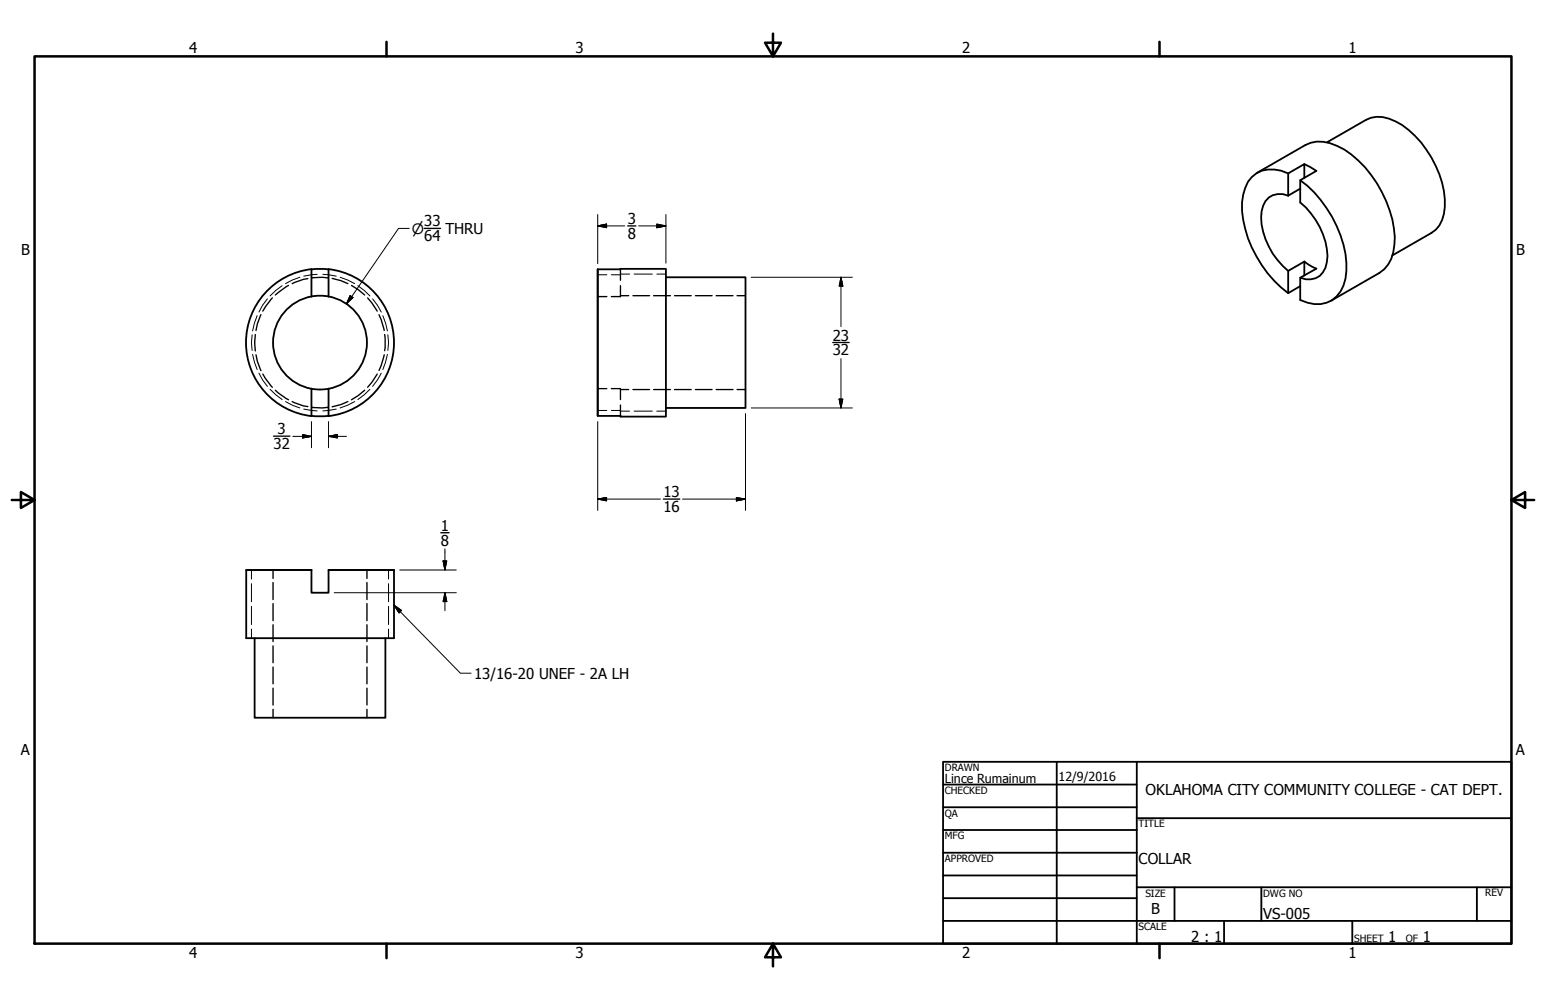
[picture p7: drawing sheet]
<svg xmlns="http://www.w3.org/2000/svg" width="432mm" height="279mm" viewBox="0 0 432 279" stroke-linecap="round" stroke-linejoin="round" font-family="sans-serif">
<!-- layer: Visible (ANSI) -->
<g fill="none" stroke="#000" stroke-width=".51">
<path d="M370.6 39.8l11-6.3a8.4 8.4 0 0 1 8.2 .4 27.5 27.5 0 0 1 13 17.2 15.5 15.5 0 0 1-.8 11.9l-1 1.2-1.2 .9-10.9 6.3M351.2 48.3l13.4-7.8a9.2 9.2 0 0 1 8.8 .3 29.8 29.8 0 0 1 14.7 17.9 19.6 19.6 0 0 1 .5 13.7l-.9 1.6-1.1 1.2-1.3 1.1-13.5 7.7M359.8 54.7a5.1 5.1 0 0 0-7.4 4.4 19.7 19.7 0 0 0 7.4 16.6M359.8 48.5a8.5 8.5 0 0 0-11.2 2.3 17 17 0 0 0-.8 13.1 33.5 33.5 0 0 0 12 18M363.2 50.4a32.9 32.9 0 0 1 12.8 23 12.4 12.4 0 0 1-2.7 9.4 8.4 8.4 0 0 1-10.1 1v-6.2l4.5-2.5-3.4-2M363.2 52.7l-3.4 2M364.3 49.7v-3.9l-4.5 2.7v6.2M364.3 45.8l3.4 2-4.5 2.6v6.2a21 21 0 0 1 7.6 14.9 6.4 6.4 0 0 1-3.3 6.2l-1.4 .3h-1.4l-1.5-.4M87 75.2a20.7 20.7 0 0 0-18.3 20.5 20.7 20.7 0 0 0 18.3 20.6M91.8 75.2a20.7 20.7 0 0 1 18.2 20.5 20.7 20.7 0 0 1-18.2 20.6M166.9 75.2l19.1-.1v41.3l-19.1-.2zM166.9 75.2v41"/>
<path d="M186 77.5h22.2v36.5h-22.2M364.3 73.1l-4.5 2.6v6.2l3.4-2M364.3 73.1v3.9M87 82.9v-7.6l2-.2 2.8 .2v7.6M87 108.6v7.6l2.7 .1 2.1-.1v-7.6M68.8 159.3h18.2M87 159.3v6.3h4.8v-6.3h18.2M87 159.3h-18.2v19h41.2v-19M91.8 159.3h18.2M71.1 178.3v22.2h36.5v-22.2"/>
<circle cx="89.4" cy="95.7" r="13.1"/>
</g>
<!-- layer: Hidden (ANSI) -->
<g fill="none" stroke="#000" stroke-width=".38">
<path d="M80.6 79.8l-3.7 2.6M86 77.9l-1.2 .1-3.2 1.2M87.1 77.7l2.9-.2 1.7 .2M92.8 77.8l2.4 .6 2 .8M98.2 79.8l1.8 1.1 1.9 1.5M173.3 75.2v3.1M173.3 79.8v3.1h-2.5M71.3 93.5l-.2 2.3 .2 2.2M71.5 99.1l.4 1.9 1 2.5M72.9 87.9l-1 2.6-.4 1.8M76.1 83.2l-2.7 3.7M102.7 83.2l1.1 1.4 1.5 2.3"/>
<path d="M105.9 87.9l.5 1.3 .9 3.1M107.3 99.1l-.9 3.1-.5 1.3M107.4 93.5v4.5M166.9 82.9h2.6M173.3 82.6h2.3M176.8 82.6h4.6M182.6 82.6h4.7M188.4 82.6h4.6M194.2 82.6h4.7M200 82.6h4.7M205.9 82.6h2.3M73.4 104.5l2.7 3.7"/>
<path d="M76.9 109l3.7 2.7M81.6 112.2l3.2 1.2 1.2 .2M87.1 113.8l2.9 .2 1.7-.2M97.2 112.2l-2 .8-2.4 .7M101.9 109l-1.9 1.6-1.8 1.1M105.3 104.5l-1.5 2.4-1.1 1.3M166.9 108.6h2.6M170.8 108.6h2.5v3M173.3 113.2v3M173.3 108.8h2.3M176.8 108.8h4.6M182.6 108.8h4.7"/>
<path d="M188.4 108.8h4.6M194.2 108.8h4.7M200 108.8h4.7M205.9 108.8h2.3M76.3 159.3v2.3M102.5 159.3v2.3M76.3 162.8v4.7M76.3 168.7v4.7M76.3 174.6v4.7M102.5 162.8v4.7M102.5 168.7v4.7M102.5 174.6v4.7"/>
<path d="M76.3 180.5v4.7M76.3 186.4v4.7M76.3 192.3v4.7M76.3 198.2v2.3M102.5 180.5v4.7M102.5 186.4v4.7M102.5 192.3v4.7M102.5 198.2v2.3"/>
</g>
<!-- layer: Hidden Narrow (ANSI) -->
<g fill="none" stroke="#000" stroke-width=".28">
<path d="M78.8 79.8l-3.4 2.9M83.8 77.5l-2.1 .7-1.9 1M88.6 76.6l-3.8 .6M90.2 76.6l3.7 .6M95 77.5l2.1 .7 2 1M99.9 79.8l3.4 2.9M166.9 76.8h2.6M170.8 76.8h2.5M173.3 76.6h2.5M177.1 76.6h5.1M183.5 76.6h2.5M70.4 93.5l-.2 2.3 .2 2.1"/>
<path d="M70.5 99l1.3 4.3M71.8 88.2l-1.3 4.3M74.7 83.5l-1.4 1.8-1 1.9M104.1 83.5l1.3 1.8 1.1 1.9M106.9 88.2l1.3 4.3M108.2 99l-1.3 4.3M108.3 93.5l.2 2.3-.2 2.1M72.3 104.3l1 1.9 1.4 1.7M75.4 108.8l3.4 2.8M79.8 112.2l1.9 1 2.1 .8M84.8 114.3l3.8 .5M93.9 114.3l-3.7 .5"/>
<path d="M99.1 112.2l-2 1-2.1 .8M103.3 108.8l-3.4 2.8M106.5 104.3l-1.1 1.9-1.3 1.7M166.9 114.7h2.6M170.8 114.7h2.5M173.3 114.9h2.5M177.1 114.9h5.1M183.5 114.9h2.5M70.2 159.3v2.5M108.5 159.3v2.5M70.2 163.1v5M70.2 169.4v5.1"/>
<path d="M70.2 175.8v2.5M108.5 163.1v5M108.5 169.4v5.1M108.5 175.8v2.5"/>
</g>
<!-- layer: Border (ANSI) -->
<path d="M9.7 15.7h412.4v248h-412.4zM107.9 11.7v4M215.9 9.4v6.3l-2.2-3.8h4.4l-2.2 3.8M323.8 11.7v4M3.3 139.7h6.4l-3.9-2.2v4.4l3.9-2.2M422.1 139.7l3.9 2.2v-4.4l-3.9 2.2h6.4M107.9 263.7v4M215.9 263.7l2.2 3.8h-4.4l2.2-3.8v6.3M323.8 263.7v4" fill="none" stroke="#000" stroke-width=".7"/>
<!-- layer: Title (ANSI) -->
<g fill="none" stroke="#000" stroke-width=".51">
<path d="M263.4 212.9h158.7v50.8h-158.7zM263.4 219.2h54.1M295.1 212.9v50.8M317.5 212.9v50.8M263.4 225.6h54.1M263.4 231.9h54.1M263.4 238.3h54.1M317.5 228.6h104.6M263.4 244.6h54.1M263.4 251h54.1M263.4 257.3h158.7M317.5 247.9h104.6"/>
<path d="M328 247.9v9.4M341.9 257.3v6.4M352.3 247.9v9.4M377.7 257.3v6.4M412.5 247.9v9.4"/>
</g>
<!-- layer: Dimension (ANSI) -->
<path d="M175.3 63.1h2.3M232.6 95.7h4.6M76.4 121.9h4.6M185.3 139.4h4.6M123.1 148.8h2.3" fill="none" stroke="#000" stroke-width=".38"/>
<g fill="none" stroke="#000" stroke-width=".28">
<path d="M166.9 59.9v13.8M186 59.9v13.6M166.9 63.1l2.5-.5v1zM166.9 63.1h7.6M178.4 63.1h7.6M183.5 62.6l2.5 .5-2.5 .5zM209.8 77.5h28.3M234.9 77.5l.5 2.4h-1zM234.9 77.5v13.7M87 117.8v7.3M91.8 117.8v7.3M166.9 117.8v24.8"/>
<path d="M208.2 115.6v27M209.8 114h28.3M234.4 111.5h1l-.5 2.5zM234.9 100.2v13.8M81.8 121.9h5.2M84.5 121.4l2.5 .5-2.5 .5zM91.8 121.9l2.4-.5v1zM91.8 121.9h5M166.9 139.4l2.5-.4v1zM166.9 139.4h17.6M190.6 139.4h17.6M205.7 139l2.5 .4-2.5 .6z"/>
<path d="M111.6 159.3h15.8M123.8 156.7h1l-.5 2.6zM124.3 153.4v5.9M93.3 165.6h34.1M124.3 165.6l.5 2.5h-1zM124.3 165.6v5"/>
</g>
<g fill="#000" stroke="#000" stroke-width=".28">
<path d="M166.9 63.1l2.5-.5zM166.9 63.1l2.5-.5v1zM183.5 63.6l2.5-.5zM183.5 62.6l2.5 .5-2.5 .5zM234.9 77.5l.5 2.4zM234.9 77.5l.5 2.4h-1zM234.4 111.5l.5 2.5zM234.4 111.5h1l-.5 2.5zM84.5 122.4l2.5-.5zM84.5 121.4l2.5 .5-2.5 .5zM91.8 121.9l2.4-.5zM91.8 121.9l2.4-.5v1z"/>
<path d="M166.9 139.4l2.5-.4zM166.9 139.4l2.5-.4v1zM205.7 140l2.5-.6zM205.7 139l2.5 .4-2.5 .6zM123.8 156.7l.5 2.6zM123.8 156.7h1l-.5 2.6zM124.3 165.6l.5 2.5zM124.3 165.6l.5 2.5h-1z"/>
</g>
<!-- layer: Symbol (ANSI) -->
<path d="M118.5 63.8h4.6" fill="none" stroke="#000" stroke-width=".38"/>
<path d="M114.3 63.8h-3l-14.5 21.1M97.8 82.6l.8 .5-1.8 1.8zM110 169.1l2.1 1.5-.7 .7zM110 169.1l18.6 19h3" fill="none" stroke="#000" stroke-width=".28"/>
<path d="M97.8 82.6l-1 2.3zM97.8 82.6l.8 .5-1.8 1.8zM110 169.1l2.1 1.5zM110 169.1l2.1 1.5-.7 .7z" fill="#000" stroke="#000" stroke-width=".28"/>
<g font-size="4.2">
<text x="52.8" y="14.7">4</text>
<text x="160.8" y="14.7">3</text>
<text x="268.7" y="14.7">2</text>
<text x="376.7" y="14.7">1</text>
<text x="118.5" y="63.2">33</text>
<text x="124.4" y="65.3">THRU</text>
<text x="175.3" y="62.5">3</text>
<text x="5.9" y="71.4">B</text>
<text x="118.5" y="67.4">64</text>
<text x="175.3" y="66.7">8</text>
<text x="423.5" y="71.4">B</text>
<text x="232.6" y="95.2">23</text>
<text x="232.6" y="99.3">32</text>
<text x="76.4" y="125.5">32</text>
<text x="77.5" y="121.3">3</text>
<text x="185.3" y="138.9">13</text>
<text x="185.3" y="143.1">16</text>
<text x="123.1" y="148.3">1</text>
<text x="123.1" y="152.5">8</text>
<text x="132.4" y="189.6">13/16-20 UNEF - 2A LH</text>
<text x="5.8" y="211.1">A</text>
<text x="423.4" y="211.1">A</text>
<text x="320" y="222.2">OKLAHOMA CITY COMMUNITY COLLEGE - CAT DEPT.</text>
<text x="318" y="241.3">COLLAR</text>
<text x="321.5" y="255.4">B</text>
<text x="352.8" y="256.7">VS-005</text>
<text x="332.7" y="263.1">2 : 1</text>
<text x="387.7" y="263.1">1</text>
<text x="397.4" y="263.1">1</text>
<text x="52.8" y="267.7">4</text>
<text x="160.8" y="267.7">3</text>
<text x="268.7" y="267.7">2</text>
<text x="376.7" y="267.7">1</text>
</g>
<text font-size="4" x="115.1" y="65.3">⌀</text>
<g font-size="3.5">
<text x="263.9" y="218.6">Lince Rumainum</text>
<text x="295.7" y="218.1">12/9/2016</text>
</g>
<g font-size="2.8">
<text x="263.9" y="215.4">DRAWN</text>
<text x="263.9" y="221.8">CHECKED</text>
<text x="263.9" y="228.2">QA</text>
<text x="318" y="231.1">TITLE</text>
<text x="263.9" y="234.5">MFG</text>
<text x="263.9" y="240.9">APPROVED</text>
<text x="319.9" y="250.5">SIZE</text>
<text x="352.8" y="250.5">DWG NO</text>
<text x="414.8" y="250.4">REV</text>
<text x="318" y="259.9">SCALE</text>
<text x="378.2" y="263.1">SHEET</text>
<text x="392.6" y="263.1">OF</text>
</g>
</svg>
